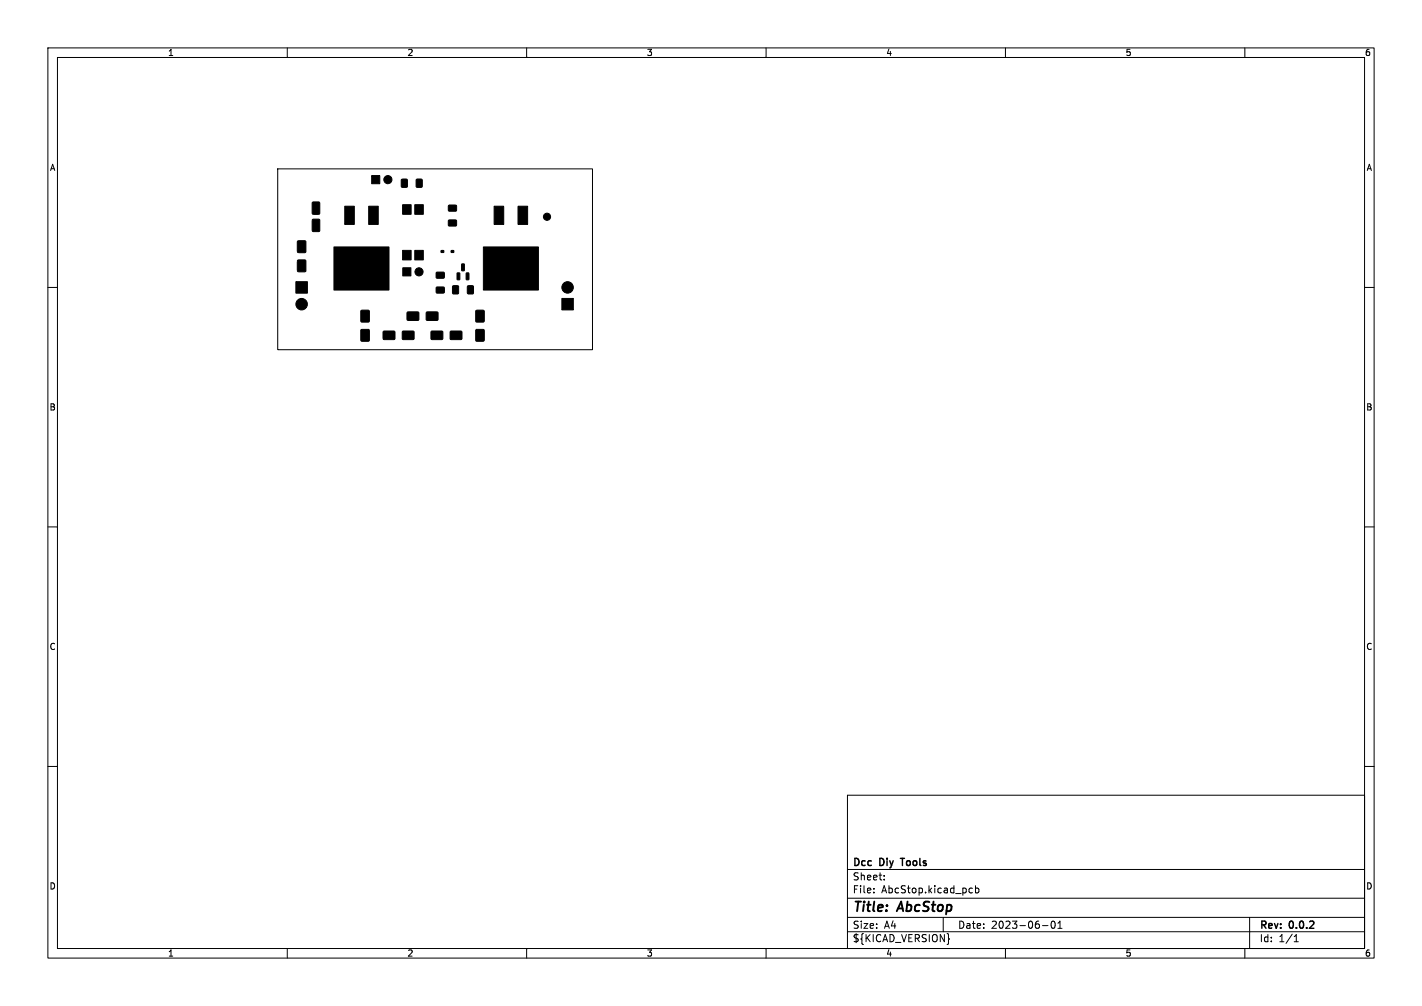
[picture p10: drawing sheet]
<svg xmlns="http://www.w3.org/2000/svg" width="297mm" height="210mm" viewBox="0 0 297 210" stroke-linecap="round" stroke-linejoin="round" font-family="sans-serif">
<g fill="none" stroke="#000" stroke-width=".21">
<path d="M10 10h277v190h-277zM12 12h273v186h-273zM60 10v2M110 10v2M160 10v2M210 10v2M260 10v2M58 35.3h65.8v37.7h-65.8zM10 60h2M285 60h2M10 110h2M285 110h2"/>
<path d="M10 160h2M285 160h2M177 166h108v32h-108zM60 198v2M110 198v2M160 198v2M177 194.5h108M177 191.5h108M177 187.5h108M177 181.5h108M182.5 186.3v.1M182.5 185.5v.1"/>
<path d="M184.7 183.6v.1M184.7 182.8v.1M197 191.5v3M198.1 195.8l.2 .2-.2 .2M202.5 186.3h.6M202.5 185.5h.6M203.7 185.5l.5-.1 .3 .3-.2 .6h-.6M203.7 184.9v1.5M210 198v2M217.7 193.2h1.2M219.7 192.4l.2-.1a.8 .8 0 0 1 .5 .7 .8 .8 0 0 1-.5 .8 1 1 0 0 1-.2-1.4zM221 193.8h.8"/>
<path d="M221 192.7l.4-.4v1.5M260 198v2M261 191.5v6.5M270.3 196.6h.9M270.3 195.5l.4-.4v1.5"/>
</g>
<g fill="#000" stroke="#000" stroke-width=".21">
<path d="M77.6 36.6h1.7v1.7h-1.7zM83.9 37.4h1.1v1.7h-1.1zM87 37.4h1.1v1.7h-1.1zM61.8 58.8h2.4v2.4h-2.4zM62.2 50.3h1.6v2.4h-1.6zM62.2 54.3h1.6v2.4h-1.6zM65.3 42.2h1.3l.2 .1v2.2l-.2 .2h-1.2l-.2-.1zM65.3 45.8l1.3-.1 .2 .2v2.2l-.2 .2h-1.2l-.2-.1zM72 43.1h2v3.8h-2zM77 43.1h2v3.8h-2zM69.7 51.6h11.6v8.9h-11.6zM84.1 42.7h1.8v2h-1.8z"/>
<path d="M84.1 52.3h1.8v2h-1.8zM84.1 55.9h1.7v1.7h-1.7zM86.6 42.7h1.8v2h-1.8zM86.6 52.3h1.8v2h-1.8zM91.1 56.9h1.7v1.1h-1.7zM92.1 52.3h.6v.4h-.6zM93.7 46h1.6v1.1h-1.6zM93.7 42.9h1.6v1.1h-1.6zM94.2 52.3h.6v.4h-.6zM94.6 59.7h1.1v1.6h-1.1zM95.5 57h.5v1.4l-.5-.1zM96.4 55.1l.6 .1-.1 1.3h-.5z"/>
<path d="M97.4 57h.5v1.4l-.5-.1zM97.7 59.7h1.1v1.6h-1.1zM103.2 43.1h2v3.8h-2zM108.2 43.1h2v3.8h-2zM100.9 51.6h11.6v8.9h-11.6zM75.4 64.8h1.7v2.4h-1.7zM75.4 68.8h1.7v2.4h-1.7zM80.1 69.2h2.3v1.6h-2.3zM84.1 69.2h2.3v1.6h-2.3zM85.1 65.2h2.3v1.6h-2.3zM90.1 69.2h2.3v1.6h-2.3zM91.1 60h1.7v1.1h-1.7z"/>
<path d="M89.1 65.2h2.3v1.6h-2.3zM94.1 69.2h2.3v1.6h-2.3zM99.4 68.8h1.7v2.4h-1.7zM99.4 64.8h1.7v2.4h-1.7zM117.4 62.3h2.4v2.4h-2.4z"/>
<circle cx="81" cy="37.5" r=".85"/>
<circle cx="87.5" cy="56.7" r=".85"/>
<circle cx="114.2" cy="45.2" r=".75"/>
<circle cx="118.5" cy="60" r="1.2"/>
<circle cx="63" cy="63.5" r="1.2"/>
</g>
<g font-size="2.8">
<text x="178" y="190.8">Title:</text>
<text x="187.5" y="190.8">AbcStop</text>
</g>
<g font-size="2.1">
<text x="178" y="183.9">Sheet:</text>
<text x="178" y="181.1">Dcc</text>
<text x="183.7" y="181.1">Diy</text>
<text x="188.6" y="181.1">Tools</text>
<text x="178" y="186.6">File:</text>
<text x="184" y="186.6">AbcStop.kicad_pcb</text>
<text x="178" y="196.8">${KICAD_VERSION}</text>
<text x="178" y="194">Size:</text>
<text x="184.6" y="194">A4</text>
<text x="200" y="194">Date:</text>
<text x="206.9" y="194">2023-06-01</text>
<text x="263" y="194.2">Rev:</text>
<text x="263" y="196.8">Id:</text>
<text x="267" y="196.8">1/1</text>
<text x="269.2" y="194.2">0.0.2</text>
</g>
<g font-size="1.8">
<text x="35" y="11.8">1</text>
<text x="85" y="11.8">2</text>
<text x="135" y="11.8">3</text>
<text x="185" y="11.8">4</text>
<text x="235" y="11.8">5</text>
<text x="285" y="11.8">6</text>
<text x="10.4" y="35.8">A</text>
<text x="285.4" y="35.8">A</text>
<text x="10.3" y="85.8">B</text>
<text x="285.3" y="85.8">B</text>
<text x="10.3" y="135.8">C</text>
<text x="285.3" y="135.8">C</text>
<text x="10.3" y="185.8">D</text>
<text x="285.3" y="185.8">D</text>
<text x="35" y="199.8">1</text>
<text x="85" y="199.8">2</text>
<text x="135" y="199.8">3</text>
<text x="185" y="199.8">4</text>
<text x="235" y="199.8">5</text>
<text x="285" y="199.8">6</text>
</g>
</svg>
